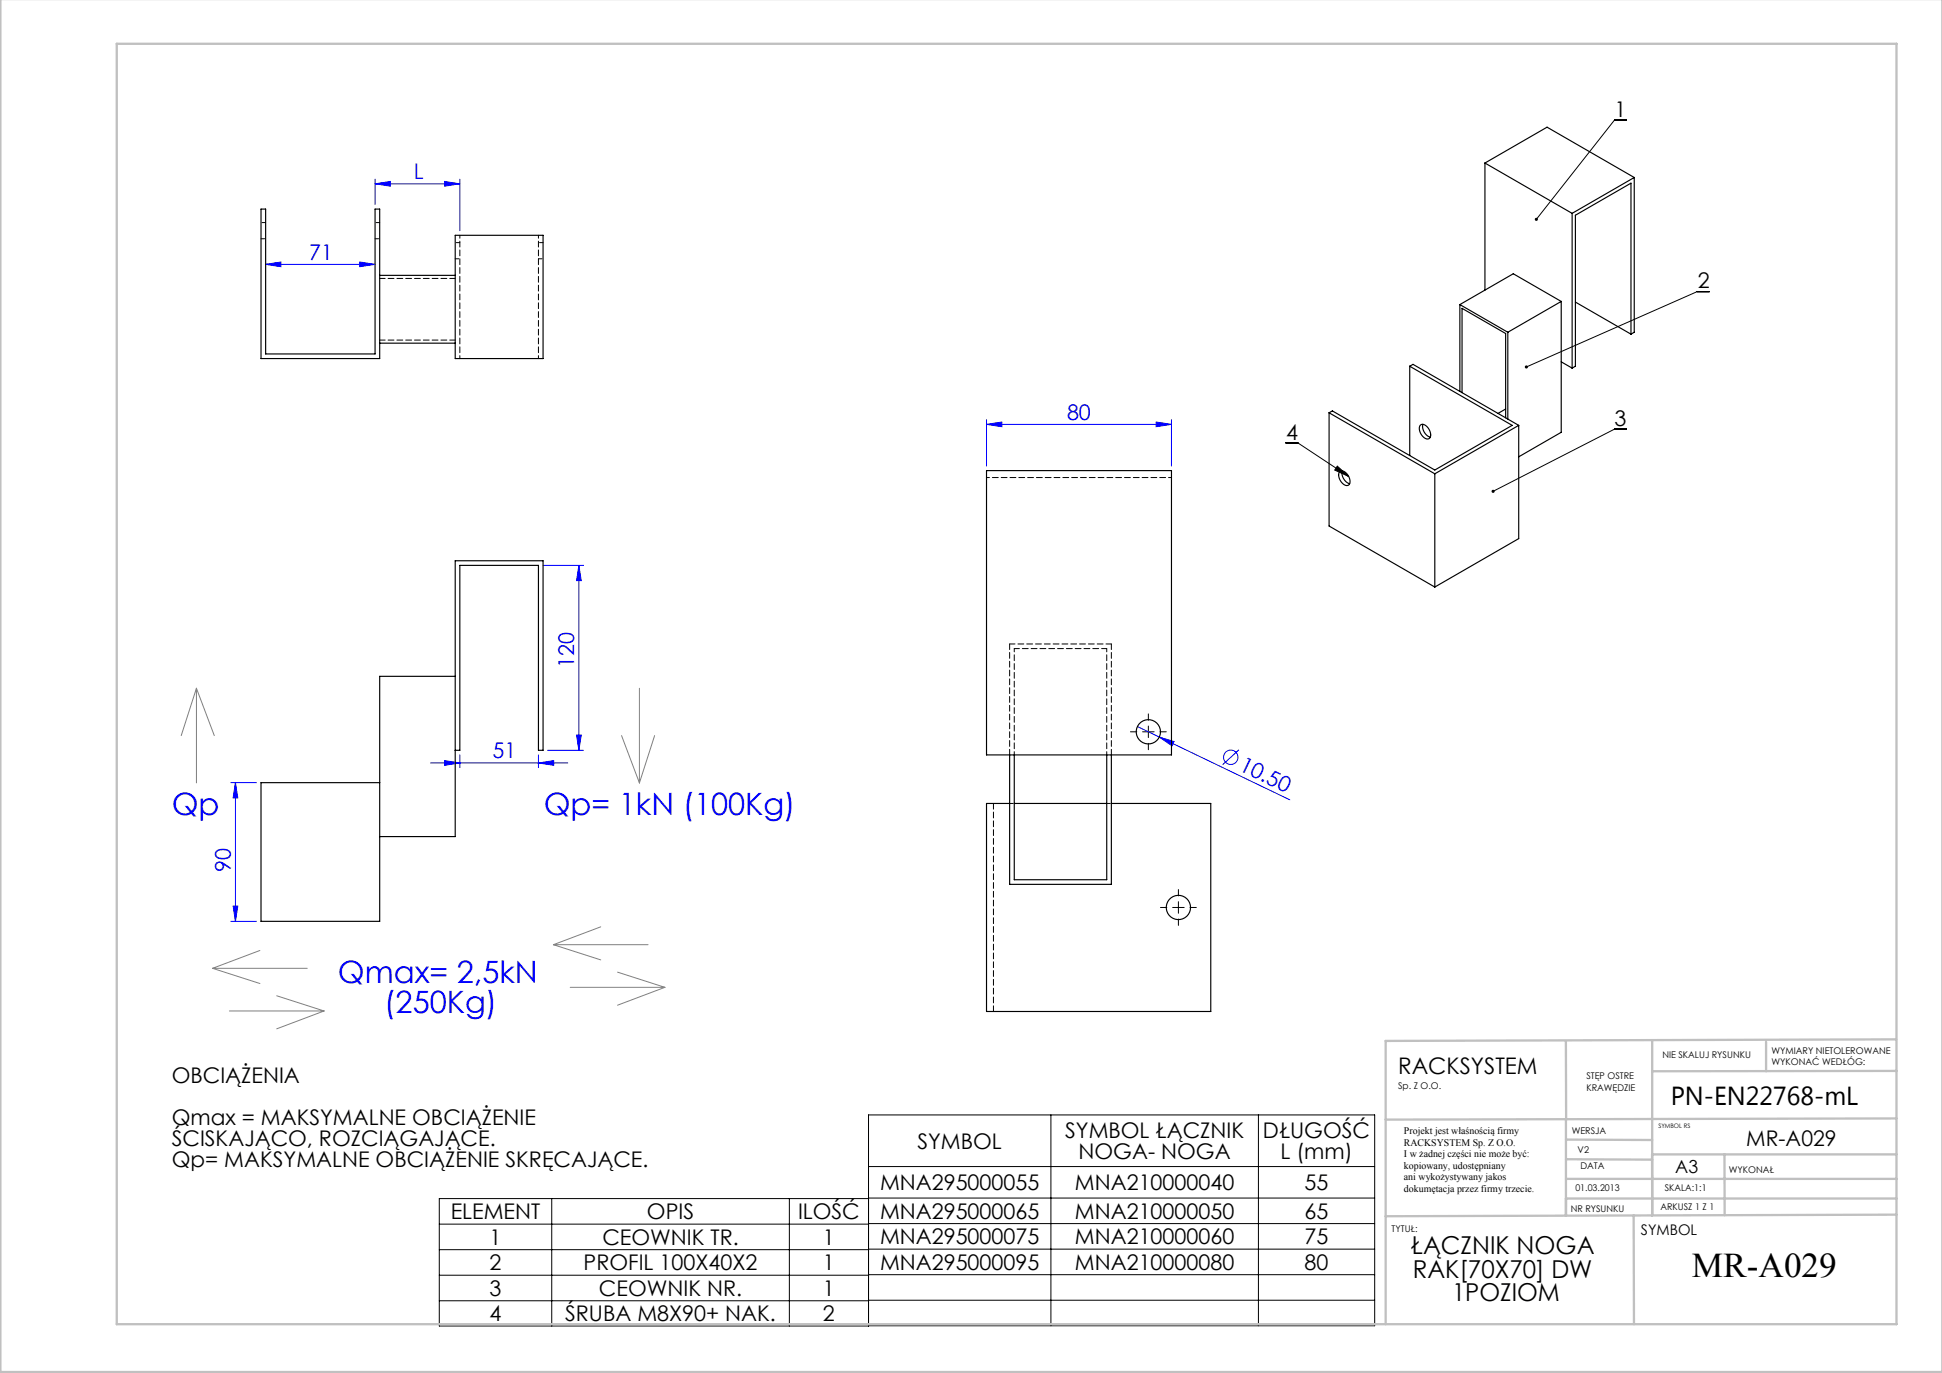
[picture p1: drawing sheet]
<svg xmlns="http://www.w3.org/2000/svg" width="420mm" height="297mm" viewBox="0 0 420 297" stroke-linecap="round" stroke-linejoin="round" font-family="sans-serif">
<g fill="none" stroke="#00f" stroke-width=".22">
<path d="M81.1 39.8l3.3-.5v1zM81.1 38.8v5.4M81.1 39.8h18.4M96.1 39.3l3.4 .5-3.4 .5zM99.5 38.8v11.1M57.5 57.2l3.3-.5v1zM57.5 57.2h23.6M77.8 56.7l3.3 .5-3.3 .5zM213.4 91.8l3.3-.5v1zM213.4 90.8v10M213.4 91.8h40M250.1 91.3l3.3 .5-3.3 .5z"/>
<path d="M253.4 90.8v10M117.5 122.3h8.7M125.2 122.3v40M125.2 122.3l.5 3.3h-1zM124.7 159h1l-.5 3.3zM246 157.2l32.9 15.8M250.7 159.4l3.2 1-.4 .9zM49.9 169.3h5.6M50.9 169.3l.5 3.3h-1zM50.9 169.3v30M93.1 165h29.7M96.1 164.5l3.4 .5-3.4 .6z"/>
<path d="M99.5 163.3v2.7M116.5 165l3.3-.5v1.1zM116.5 163.3v2.7M118.5 162.3h7.7M267.9 162.2l-3.5 3.2M49.9 199.3h5.6M50.4 196h1l-.5 3.3z"/>
<circle cx="266.2" cy="163.8" r="1.56"/>
</g>
<g fill="none" stroke="#000" stroke-width=".22">
<path d="M351.7 26h-2.5l-16.9 21.4M369.7 63.1h-2.6l-37 16.3M278.1 95.8h2.6l11 7.3M351.7 92.8h-2.5l-26.3 13.5M289.2 100.8l2.5 2.3-3-1.4zM247.1 158.3h2.5M248.4 157.1v2.4M253.6 196.3h2.5M254.9 195v2.5M119.3 259.3v27.5M170.7 259.3v27.5M187.8 252.3h109.5"/>
<path d="M187.8 259.2h109.5M187.8 259.3h-92.8v27.5h92.8v-45.6h109.5v45.6h-109.5M227.3 241.2v45.6M272.2 241.2v45.6M95 264.8h92.8M95 270.3h92.8M95 275.9h92.8M187.8 264.7h109.5M187.8 270.2h109.5M187.8 275.7h109.5M95 281.4h92.8M187.8 281.3h109.5"/>
</g>
<path d="M245.9 158.3h-1.4M248.4 155.8v-1.4M250.9 158.3h1.3M248.4 160.8v1.4M252.4 196.3h-1.4M254.9 193.8v-1.4M254.9 198.8v1.4M257.4 196.3h1.3" fill="none" stroke="#000" stroke-width=".22" stroke-dasharray="15.2 1.3 1.3 1.3"/>
<g fill="none" stroke="#808080" stroke-width=".22">
<path d="M42.5 148.9v20.5M42.5 148.9l-3.3 10.2M42.5 148.9l3.8 10.2M134.4 159.1l3.9 10.3M138.3 148.9v20.5M141.6 159.1l-3.3 10.3M46 209.5h20.4M46 209.5l10.2 3.3M49.6 218.7h20.5M56.2 205.6l-10.2 3.9M59.8 215.4l10.3 3.3M70.1 218.7l-10.3 3.9"/>
<path d="M119.7 204.4h20.5M119.7 204.4l10.2 3.2M123.3 213.6h20.5M129.9 200.5l-10.2 3.9M133.6 210.3l10.2 3.3M143.8 213.6l-10.2 3.8"/>
</g>
<g fill="none" stroke="#c0c0c0" stroke-width=".5">
<path d="M.1 -.1v296.9h419.9M25.2 9.5h385v276.9h-385zM338.7 225.2v16.9M357.3 225v37.9v-13.2M382 225.4v6.3M410.1 224.8l-110.4 .4v61.2M410.1 231.7h-52.8M338.7 259.3h71.5M338.7 255h71.5M338.7 250.8l18.6 .1M338.7 246.5l18.6 .1M338.7 242.1v20.9"/>
<path d="M357.3 249.7h52.9M373 249.7v13.2M410.1 241.9l-110.4 .3M353.3 262.9l.1 23.5M410.2 262.7l-110.5 .4"/>
</g>
<path d="M332 47.2l-.1 .2 .2 .3 .2-.3-.2 .3a.34 .34 0 0 0 .4 0 .34 .34 0 0 0 0-.5 .34 .34 0 0 0-.5 0zM329.9 79.1l-.1 .4 .3-.1-.3 .1a.34 .34 0 0 0 .5 .2 .34 .34 0 0 0 .1-.5 .34 .34 0 0 0-.5-.1zM322.7 106l-.1 .4 .3-.1-.3 .1a.34 .34 0 0 0 .5 .2 .34 .34 0 0 0 .1-.5 .34 .34 0 0 0-.5-.1zM289.2 100.8l2.5 2.3-3-1.4z" fill="#000"/>
<g fill="#00f">
<path d="M250.7 159.4l3.2 1-.4 .9z"/>
<path d="M250.1 91.3l3.3 .5-3.3 .5zM213.4 91.8l3.3-.5v1z"/>
<path d="M96.1 164.5l3.4 .5-3.4 .6zM116.5 165l3.3-.5v1.1zM81.1 39.8l3.3-.5v1zM96.1 39.3l3.4 .5-3.4 .5zM57.5 57.2l3.3-.5v1zM77.8 56.7l3.3 .5-3.3 .5z"/>
<path d="M125.2 122.3l.5 3.3h-1zM124.7 159h1l-.5 3.3zM50.9 169.3l.5 3.3h-1zM50.4 196h1l-.5 3.3z"/>
</g>
<g fill="none" stroke="#000" stroke-width=".25">
<path d="M321.1 35.3v27.5M321.1 35.3l18.9 10.9M321.1 35.3l13.5-7.8 18.8 10.9M353.4 38.4v33.5l-.7 .4M353.4 38.4l-13.4 7.8M56.5 45.2h1v31.4h23.6v-31.4h1v32.4h-25.6zM82.1 59.6h16.4M98.5 50.9h19v26.7h-19zM340 46.2v33.4M82.1 74.2h16.4M304.9 79.2l22.1 12.8-16.7 9.7-22.1-12.8-.8 .4M304.9 79.2l.7-.4 22.9 13.2"/>
<path d="M304.9 79.2v19.3M315.7 65.9l10.4 6M315.7 65.9v18.8M326.1 71.9v18.8M337.6 78.3l2.4 1.3M337.6 65.2v28.3l-9.1 5.3M337.6 65.2l-11.5 6.7M337.6 65.2l-10.3-6-11.6 6.7M340.7 65.3l12 7M352.7 72.3v-32.7l-12 7v32.6l-.7 .4M287.4 89.3l22.9 13.2M287.4 89.3v24.5l22.9 13.2"/>
<path d="M307.2 92a1.61 1.61 0 0 1 2.1 1.3l.1 .4a.86 .86 0 0 1-.3 1.2 .86 .86 0 0 1-1.1-.3 2.18 2.18 0 0 1-.8-2.6zM307.7 91.8a2.43 2.43 0 0 0 1.6 2.8M316.2 84.9v-18.2l9.4 5.4v18.3M325.6 88.5l-1.6 .9M328.5 92l-18.2 10.5M328.5 92v24.5l-18.2 10.5M213.4 101.8h40v61.5h-40zM289.8 101.9a1.93 1.93 0 0 1 2.2 2.1 .86 .86 0 0 1-.5 1 .86 .86 0 0 1-1.1-.4 1.96 1.96 0 0 1-.6-2.7zM290.3 101.9a2.43 2.43 0 0 0 1.6 2.7M310.3 102.5v24.5M98.5 146.3h-16.4v53h-25.6v-30h25.6M98.5 162.3h1v-40h17v40h1v-41h-19v59.7h-16.4"/>
<path d="M218.4 173.8h-5v45h48.5v-45h-21.5M218.4 163.3v28h22v-28M219.4 173.8h20M219.4 163.3v27h20v-27"/>
<circle cx="248.4" cy="158.3" r="2.63"/>
<circle cx="254.9" cy="196.3" r="2.63"/>
</g>
<path d="M99.5 50.9v26.7M116.5 50.9v26.7M253.4 103.3h-40M239.4 140.3v23M219.4 163.3v-23" fill="none" stroke="#000" stroke-width=".22" stroke-dasharray="1.3 .6" stroke-dashoffset=".6"/>
<path d="M56.5 51.6h1M57.5 48.1h-1M81.1 51.6h1M82.1 48.1h-1M98.5 56h1M99.5 52.5h-1M116.5 56h1M117.5 52.5h-1M218.4 173.8h1M239.4 173.8h1" fill="none" stroke="#000" stroke-width=".22" stroke-dasharray="1.3 .6" stroke-dashoffset=".5"/>
<path d="M214.9 173.8v45" fill="none" stroke="#000" stroke-width=".22" stroke-dasharray="1.3 .6"/>
<path d="M82.1 60.2h16.4M82.1 73.6h16.4M218.4 139.3h22M240.4 139.3v24M218.4 163.3v-24" fill="none" stroke="#000" stroke-width=".22" stroke-dasharray="1.3 .6" stroke-dashoffset=".1"/>
<path d="M219.4 140.3h20" fill="none" stroke="#000" stroke-width=".22" stroke-dasharray="1.3 .6" stroke-dashoffset=".2"/>
<text font-size="7.5" x="365.9" y="276.2">MR-A029</text>
<g font-size="6.7" fill="#00f">
<text x="37.1" y="176.3">Qp</text>
<text x="117.6" y="176.3">Qp= 1kN (100Kg)</text>
<text x="73.1" y="212.6">Qmax= 2,5kN</text>
<text x="83.1" y="219">(250Kg)</text>
</g>
<text font-size="5.6" x="361.3" y="239.1">PN-EN22768-mL</text>
<g font-size="5.3">
<text x="305.1" y="271.3">ŁĄCZNIK NOGA</text>
<text x="305.5" y="276.4">RAK[70X70] DW</text>
<text x="314" y="281.5">1POZIOM</text>
</g>
<text font-size="4.9" x="302.4" y="232.4">RACKSYSTEM</text>
<g font-size="4.7">
<text x="349.2" y="25.3">1</text>
<text x="367.2" y="62.4">2</text>
<text x="278.2" y="95.1">4</text>
<text x="349.2" y="92.2">3</text>
<text x="37.1" y="234.4">OBCIĄŻENIA</text>
<text x="37.1" y="243.4">Qmax = MAKSYMALNE OBCIĄŻENIE</text>
<text x="37.1" y="247.9">ŚCISKAJĄCO, ROZCIĄGAJĄCE.</text>
<text x="198.4" y="248.4">SYMBOL</text>
<text x="230.4" y="246.2">SYMBOL ŁĄCZNIK</text>
<text x="233.3" y="250.7">NOGA- NOGA</text>
<text x="273.1" y="246.2">DŁUGOŚĆ</text>
<text x="276.9" y="250.7">L (mm)</text>
<text x="377.7" y="247.8">MR-A029</text>
<text x="37.1" y="252.5">Qp= MAKSYMALNE OBCIĄŻENIE SKRĘCAJĄCE.</text>
<text x="190.3" y="257.4">MNA295000055</text>
<text x="232.5" y="257.4">MNA210000040</text>
<text x="282.1" y="257.4">55</text>
<text x="97.5" y="263.7">ELEMENT</text>
<text x="139.9" y="263.7">OPIS</text>
<text x="172.6" y="263.7">ILOŚĆ</text>
<text x="190.3" y="263.6">MNA295000065</text>
<text x="232.5" y="263.6">MNA210000050</text>
<text x="282.1" y="263.6">65</text>
<text x="105.9" y="269.3">1</text>
<text x="130.3" y="269.3">CEOWNIK TR.</text>
<text x="178" y="269.3">1</text>
<text x="190.3" y="269.1">MNA295000075</text>
<text x="232.5" y="269.1">MNA210000060</text>
<text x="282.1" y="269.1">75</text>
<text x="105.9" y="274.8">2</text>
<text x="126.2" y="274.8">PROFIL 100X40X2</text>
<text x="178" y="274.8">1</text>
<text x="190.3" y="274.7">MNA295000095</text>
<text x="232.5" y="274.7">MNA210000080</text>
<text x="282.1" y="274.7">80</text>
<text x="105.9" y="280.3">3</text>
<text x="129.5" y="280.3">CEOWNIK NR.</text>
<text x="178" y="280.3">1</text>
<text x="105.9" y="285.8">4</text>
<text x="122.2" y="285.8">ŚRUBA M8X90+ NAK.</text>
<text x="178" y="285.8">2</text>
</g>
<g font-size="4.7" fill="#00f">
<text x="89.5" y="38.8">L</text>
<text x="66.8" y="56.2">71</text>
<text x="230.8" y="90.8">80</text>
<text x="124.2" y="144.5" transform="rotate(-90 124.2 144.5)">120</text>
<text x="106.5" y="164">51</text>
<text x="267.8" y="166.5" transform="rotate(26 267.8 166.5)">10.50</text>
<text x="49.9" y="188.5" transform="rotate(-90 49.9 188.5)">90</text>
</g>
<text font-size="3.9" x="362.3" y="253.8">A3</text>
<text font-size="3.2" x="354.9" y="267.2">SYMBOL</text>
<g font-size="2.2">
<text x="303.6" y="245.3">Projekt jest właśnością firmy</text>
<text x="303.6" y="247.8">RACKSYSTEM Sp. Z O.O.</text>
<text x="303.6" y="250.3">I w żadnej części nie może być:</text>
<text x="303.6" y="252.8">kopiowany, udostępniany</text>
<text x="303.6" y="255.3">ani wykożystywany jakos</text>
<text x="303.6" y="257.8">dokumętacja przez firmy trzecie.</text>
</g>
<g font-size="2">
<text x="383.1" y="227.9">WYMIARY NIETOLEROWANE</text>
<text x="343.1" y="233.4">STĘP OSTRE</text>
<text x="359.5" y="228.9">NIE SKALUJ RYSUNKU</text>
<text x="383.1" y="230.4">WYKONAĆ WEDŁÓG:</text>
<text x="302.4" y="235.5">Sp. Z O.O.</text>
<text x="343.1" y="235.9">KRAWĘDZIE</text>
<text x="339.9" y="245.4">WERSJA</text>
<text x="341.2" y="249.4">V2</text>
<text x="340.7" y="257.7">01.03.2013</text>
<text x="341.8" y="252.9">DATA</text>
<text x="360.1" y="257.7">SKALA:1:1</text>
<text x="373.9" y="253.8">WYKONAŁ</text>
<text x="339.7" y="262.3">NR RYSUNKU</text>
<text x="359.1" y="261.8">ARKUSZ 1 Z 1</text>
<text x="301" y="266.4">TYTUŁ:</text>
</g>
<text font-size="1.3" x="358.7" y="244">SYMBOL RS</text>
</svg>
